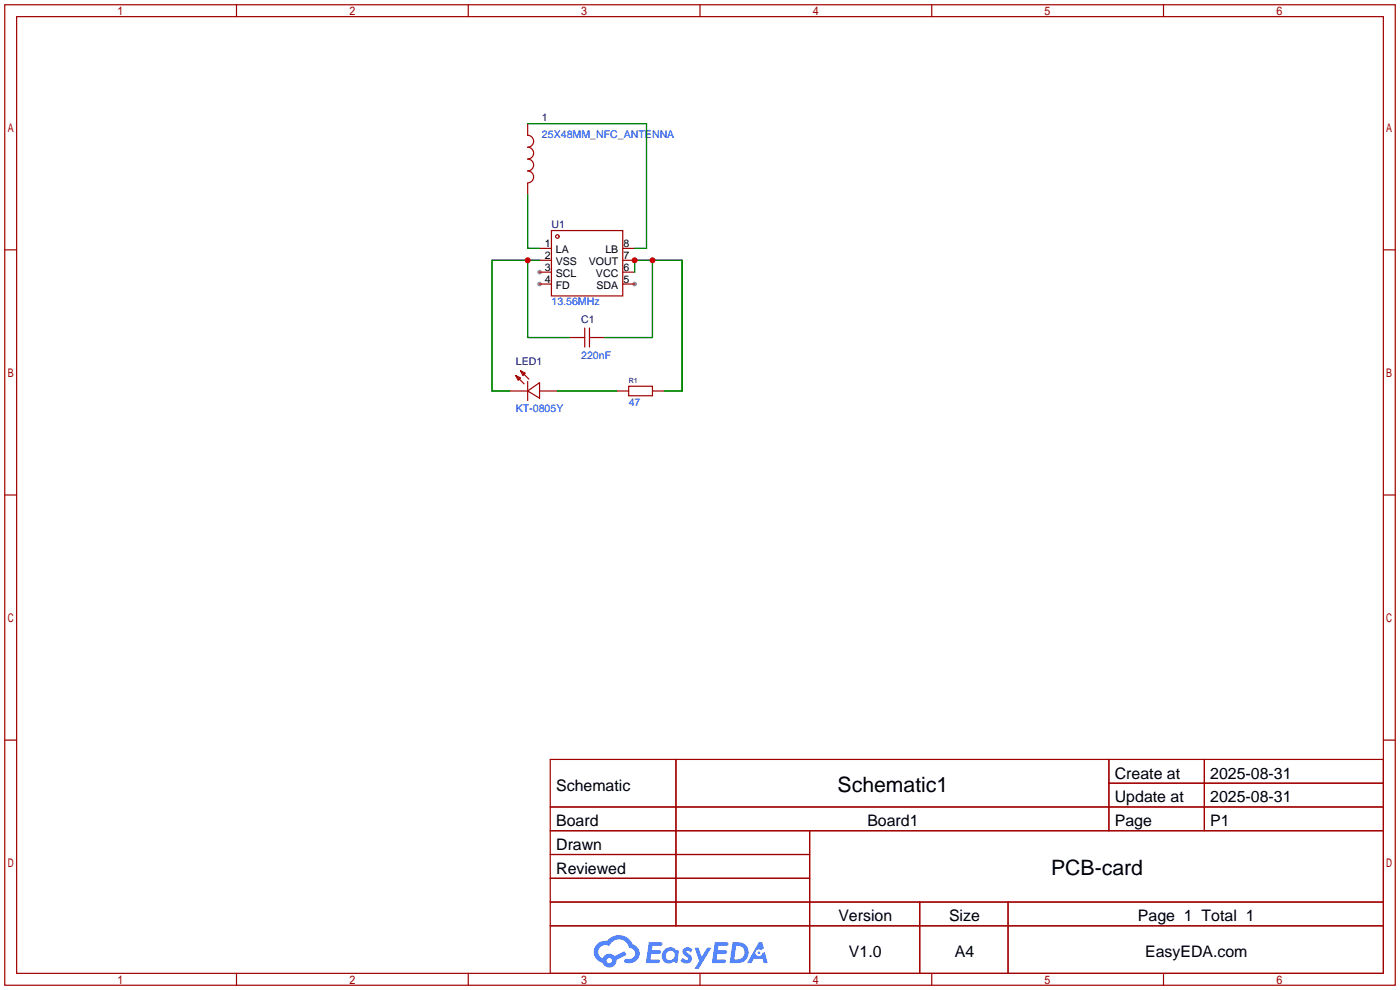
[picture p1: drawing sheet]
<svg xmlns="http://www.w3.org/2000/svg" width="299mm" height="212mm" viewBox="0 0 299 212" stroke-linecap="round" stroke-linejoin="round" font-family="sans-serif">
<g fill="#999">
<circle cx="135.6" cy="60.7" r=".51"/>
<circle cx="115.3" cy="60.7" r=".51"/>
<circle cx="115.3" cy="58.2" r=".51"/>
</g>
<g fill="none" stroke="#a10000" stroke-width=".25">
<path d="M1 1h297.2v209.6h-297.2zM3.6 3.6h292.1v204.4h-292.1zM50.5 1v2.6M100.1 1v2.6M149.6 1v2.6M199.1 1v2.6M248.7 1v2.6M1 53.4h2.6M295.7 53.4h2.5M1 105.8h2.6M295.7 105.8h2.5M1 158.2h2.6"/>
<path d="M295.7 158.2h2.5M117.6 162.3h178.1v45.7h-178.1zM117.6 172.5h178.1M117.6 177.5h178.1M144.5 162.3v35.6M173 177.5v30.5M237 162.3v15.2M237 167.4h58.7M257.4 162.3v15.2M117.6 182.6h55.4M117.6 192.8h178.1M117.6 187.7h55.4"/>
<path d="M117.6 197.9h178.1M196.6 192.8v15.2M215.4 192.8v15.2M50.5 208v2.6M100.1 208v2.6M149.6 208v2.6M199.1 208v2.6M248.7 208v2.6"/>
</g>
<g fill="#5487ff">
<path d="M146.2 202.7a1.3 1.3 0 0 1 1.8 .3l-.4 .6a.54 .54 0 0 0-.9-.2l.1 .2a1.28 1.28 0 0 1 .8 2 1.53 1.53 0 0 1-2.2-.3l.5-.6 .8 .5a.31 .31 0 0 0 .4-.3 .31 .31 0 0 0-.3-.4 1.12 1.12 0 0 1-.6-1.8z"/>
<path d="M148.5 202.5h.8l.7 2 1.1-2h1l-2.8 4.6h-.9l1-1.7z"/>
<path d="M138.7 201.4h1.6a1.31 1.31 0 0 1 1.3 .2 .4 .4 0 0 1-.4 .5l-1.8 .1-.1 .9h1.7a.4 .4 0 0 1 .3 .4 .4 .4 0 0 1-.4 .4h-1.7l-.2 1.2h1.4a.46 .46 0 0 1 .5 0 .46 .46 0 0 1 .1 .5l-.3 .2h-2.7z"/>
<path d="M152.8 201.4h1.6a1.32 1.32 0 0 1 1.3 .2 .39 .39 0 0 1-.4 .5l-1.7 .1-.2 .9h1.7a.4 .4 0 0 1 .3 .4 .4 .4 0 0 1-.4 .4h-1.7l-.2 1.2h1.4a.46 .46 0 0 1 .5 0 .46 .46 0 0 1 .1 .5l-.3 .2h-2.7z"/>
<path d="M162.2 201.4h.7l.4 1.3-.7 .4a.75 .75 0 0 0-1.1 .3 .75 .75 0 0 0 .5 1 .75 .75 0 0 0 .9-.7l.6-.2 .6 2.3h-.9l-.2-.9h-1.9l-.5 .9h-.9z"/>
<path d="M156.6 201.4l-.7 4.4h1.5a2.27 2.27 0 0 0 2.6-2.2 2.27 2.27 0 0 0-2.7-2.2zM157.3 202.1a1.5 1.5 0 0 1 1.8 1.6 1.5 1.5 0 0 1-1.9 1.4h-.3z"/>
<path d="M142 203a1.6 1.6 0 0 0-.3 2.3 1.6 1.6 0 0 0 2.3 .2l.8 .3 .3-2.4-.2-.3-.4-.1a1.58 1.58 0 0 0-2.5 0zM142.6 203.5a.98 .98 0 0 1 1.6 .4 .98 .98 0 0 1-1.1 1.3 .94 .94 0 0 1-.8-.7 .94 .94 0 0 1 .3-1z"/>
<path d="M127.6 201.8a2.37 2.37 0 0 0 1.2 4 1.54 1.54 0 0 0 1.7 1 1.54 1.54 0 0 0 1.3-1.6l2.1-1.1-.4-.8-2.1 1a1.57 1.57 0 0 0-2.6 .5 1.5 1.5 0 0 1-.7-2.1 1.5 1.5 0 0 1 2.1-.5 2.23 2.23 0 0 1 2.3-1.4 2.23 2.23 0 0 1 2 1.8 1.16 1.16 0 0 1 1.3 1.1 1.16 1.16 0 0 1-1.1 1.2h-.7a.47 .47 0 0 0-.6 .4 .47 .47 0 0 0 .4 .5 2.17 2.17 0 0 0 2.6-.9 2.17 2.17 0 0 0-.4-2.7l-.8-.4a3.2 3.2 0 0 0-5.4-.7l-1.2 .1zM129.7 205.3a.58 .58 0 0 1 1.1 0 .58 .58 0 0 1-1.1 0z"/>
<circle cx="162.2" cy="203.6" r=".28"/>
</g>
<g fill="none" stroke="#a10000" stroke-width=".25">
<path d="M112.8 26.4v2.5a1.27 1.27 0 0 1 1.2 1.3 1.27 1.27 0 0 1-1.2 1.3 1.27 1.27 0 0 1 1.2 1.2 1.27 1.27 0 0 1-1.2 1.3 1.27 1.27 0 0 1 1.2 1.3 1.27 1.27 0 0 1-1.2 1.2 1.27 1.27 0 0 1 1.2 1.3 1.27 1.27 0 0 1-1.2 1.3M112.8 39.2v2.5M115.3 53.1h2.6M115.3 55.6h2.6M115.3 58.2h2.6M117.9 49.3h15.2v13.9h-15.2zM133.1 53.1h2.5M133.1 55.6h2.5M133.1 58.2h2.5M111.3 79.2l1 .6-.5 .5zM111.3 79.2l1.7 1.8M115.3 60.7h2.6"/>
<path d="M121.7 72.1h3.3M125 70.1v4.1M126 70.1v4.1M126 72.1h3.3M133.1 60.7h2.5M109 83.6h3.8M110.2 80.3l1.1 .5-.6 .5zM110.2 80.3l1.8 1.7M112.8 83.6l2.5-1.8v3.3zM112.8 81.5v4.1M115.3 83.6h3.8M131.8 83.6h2.6"/>
<path d="M134.4 82.5h5v2.1h-5zM139.4 83.6h2.6"/>
<circle cx="119.1" cy="50.5" r=".38"/>
</g>
<path d="M112.8 26.4h25.4v26.7h-2.6M112.8 55.6v16.5h8.9M112.8 41.7v11.4h2.5M115.3 55.6h-10.1v28h3.8M135.6 58.2v-2.6h10.2v28h-3.8M139.4 55.6v16.5h-10.1M119.1 83.6h12.7" fill="none" stroke="#008700" stroke-width=".25"/>
<g fill="#c00">
<circle cx="112.8" cy="55.6" r=".63"/>
<circle cx="139.4" cy="55.6" r=".63"/>
<circle cx="135.6" cy="55.6" r=".63"/>
</g>
<g font-size="4.5">
<text x="179" y="169.3">Schematic1</text>
<text x="224.7" y="187.1">PCB-card</text>
</g>
<g font-size="3.4">
<text x="238.3" y="166.4">Create at</text>
<text x="258.7" y="166.4">2025-08-31</text>
<text x="118.9" y="169">Schematic</text>
<text x="238.3" y="171.5">Update at</text>
<text x="258.7" y="171.5">2025-08-31</text>
<text x="118.9" y="176.6">Board</text>
<text x="185.4" y="176.6">Board1</text>
<text x="238.3" y="176.6">Page</text>
<text x="258.7" y="176.6">P1</text>
<text x="118.9" y="181.7">Drawn</text>
<text x="118.9" y="186.7">Reviewed</text>
<text x="179.2" y="196.9">Version</text>
<text x="202.8" y="196.9">Size</text>
<text x="243.2" y="196.9">Page 1 Total 1</text>
<text x="181.4" y="204.5">V1.0</text>
<text x="204.1" y="204.5">A4</text>
<text x="244.7" y="204.5">EasyEDA.com</text>
</g>
<g font-size="2.3" fill="#000080">
<text x="115.8" y="25.9">1</text>
<text x="117.9" y="48.8">U1</text>
<text x="124.2" y="69.1">C1</text>
<text x="110.2" y="78">LED1</text>
</g>
<g font-size="2.3" fill="#00f">
<text x="115.8" y="29.5">25X48MM_NFC_ANTENNA</text>
<text x="117.9" y="65.3">13.56MHz</text>
<text x="124.2" y="76.7">220nF</text>
<text x="110.2" y="88.1">KT-0805Y</text>
<text x="134.4" y="86.9">47</text>
</g>
<g font-size="2.3">
<text x="116.5" y="52.8">1</text>
<text x="133.2" y="52.8">8</text>
<text x="116.5" y="57.9">3</text>
<text x="116.5" y="55.4">2</text>
<text x="118.8" y="59.2">SCL</text>
<text x="118.8" y="56.6">VSS</text>
<text x="118.8" y="54.1">LA</text>
<text x="125.9" y="56.6">VOUT</text>
<text x="127.4" y="59.2">VCC</text>
<text x="129.4" y="54.1">LB</text>
<text x="133.2" y="55.4">7</text>
<text x="133.2" y="57.9">6</text>
<text x="116.5" y="60.4">4</text>
<text x="118.8" y="61.7">FD</text>
<text x="127.5" y="61.7">SDA</text>
<text x="133.2" y="60.4">5</text>
</g>
<text font-size="1.5" fill="#000080" x="134.4" y="82">R1</text>
</svg>
